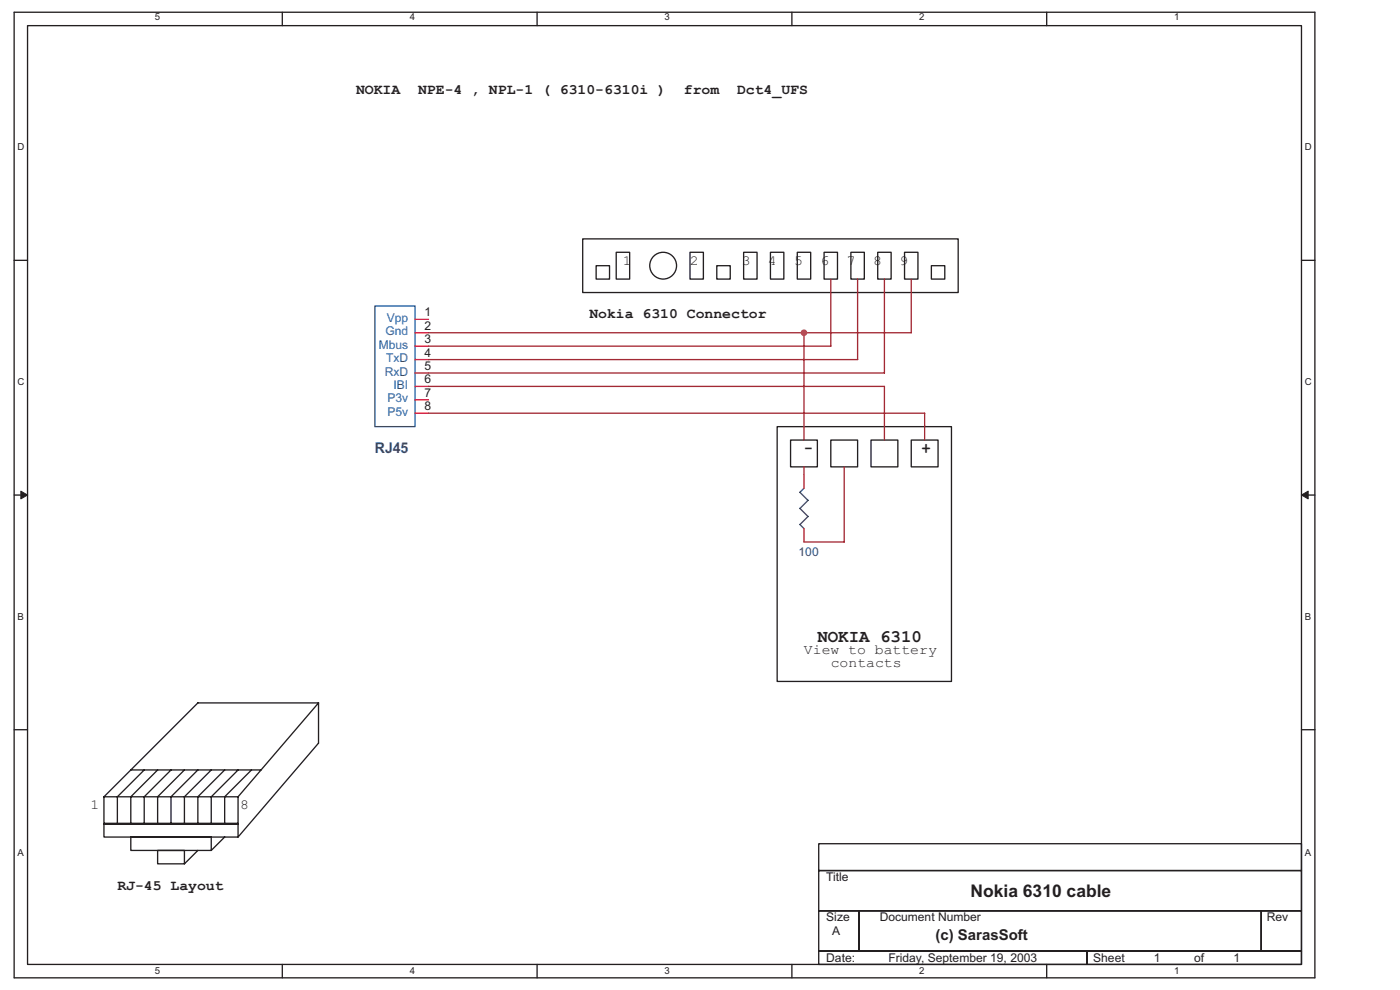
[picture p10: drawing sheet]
<svg xmlns="http://www.w3.org/2000/svg" width="297mm" height="210mm" viewBox="0 0 297 210" stroke-linecap="round" stroke-linejoin="round" font-family="sans-serif">
<path d="M3 2.6h275.9v204.8h-275.9zM5.8 5.4h270.3v199.2h-270.3z" fill="none" stroke="#231f20" stroke-width=".28"/>
<g fill="#fff">
<path d="M32.9 2.9h1.1v2.3h-1.1z"/>
<path d="M32.9 204.9h1.1v2.2h-1.1z"/>
</g>
<path d="M59.9 2.6v2.8M59.9 204.6v2.8" fill="none" stroke="#231f20" stroke-width=".28"/>
<g fill="#fff">
<path d="M86.9 2.9h1.1v2.3h-1.1z"/>
<path d="M86.9 204.9h1.1v2.2h-1.1z"/>
</g>
<path d="M113.9 2.6v2.8M113.9 204.6v2.8" fill="none" stroke="#231f20" stroke-width=".28"/>
<g fill="#fff">
<path d="M141 2.9h1.1v2.3h-1.1z"/>
<path d="M141 204.9h1.1v2.2h-1.1z"/>
</g>
<path d="M168 2.6v2.8M168 204.6v2.8" fill="none" stroke="#231f20" stroke-width=".28"/>
<g fill="#fff">
<path d="M195 2.9h1.2v2.3h-1.2z"/>
<path d="M195 204.9h1.2v2.2h-1.2z"/>
</g>
<path d="M222 2.6v2.8M222 204.6v2.8" fill="none" stroke="#231f20" stroke-width=".28"/>
<g fill="#fff">
<path d="M249.1 2.9h1.1v2.3h-1.1z"/>
<path d="M249.1 204.9h1.1v2.2h-1.1z"/>
<path d="M3.7 30.3h1.5v2.3h-1.5z"/>
<path d="M276.8 30.3h1.5v2.3h-1.5z"/>
<path d="M3.7 80.1h1.5v2.3h-1.5z"/>
<path d="M276.8 80.1h1.5v2.3h-1.5z"/>
</g>
<path d="M3 55.2h2.8M276.1 55.2h2.8" fill="none" stroke="#231f20" stroke-width=".28"/>
<g fill="#fff">
<path d="M3.7 129.9h1.4v2.3h-1.4z"/>
<path d="M276.8 129.9h1.4v2.3h-1.4z"/>
</g>
<path d="M3 105h2.8M276.1 105h2.8" fill="none" stroke="#231f20" stroke-width=".28"/>
<g fill="#231f20" stroke="#231f20" stroke-width=".21">
<path d="M4.4 104.2l1.4 .8-1.4 .8z" fill-rule="evenodd"/>
<path d="M276.1 105l1.4-.8v1.6z" fill-rule="evenodd"/>
</g>
<g fill="#fff">
<path d="M3.7 179.7h1.4v2.3h-1.4z"/>
<path d="M276.8 179.7h1.4v2.3h-1.4z"/>
</g>
<g fill="none" stroke="#231f20" stroke-width=".28">
<path d="M123.6 50.7h79.7v11.4h-79.7zM126.5 56.4h2.8v2.8h-2.8zM130.7 53.5h2.9v5.7h-2.9zM146.4 53.5h2.8v5.7h-2.8zM152.1 56.4h2.8v2.8h-2.8zM157.8 53.5h2.8v5.7h-2.8zM163.4 53.5h2.9v5.7h-2.9zM169.1 53.5h2.9v5.7h-2.9zM174.8 53.5h2.9v5.7h-2.9zM180.5 53.5h2.9v5.7h-2.9zM186.2 53.5h2.8v5.7h-2.8zM191.9 53.5h2.8v5.7h-2.8z"/>
<path d="M197.6 56.4h2.8v2.8h-2.8zM164.9 90.5h36.9v54h-36.9zM167.7 93.3h5.7v5.7h-5.7zM176.2 93.3h5.7v5.7h-5.7zM184.8 93.3h5.7v5.7h-5.7zM193.3 93.3h5.7v5.7h-5.7zM3 154.8h2.8M42 149.1h25.6M42 149.1l-19.9 19.9M67.6 149.1v8.5l-17.1 20M67.6 149.1l-17.1 19.9M276.1 154.8h2.8"/>
<path d="M22.1 174.7h28.4h-28.4h28.4v2.9h-28.4zM22.1 169v5.7h28.4v-5.7M22.1 169h28.4M27.8 177.6h17v2.8h-17zM27.8 163.3h27.6M30.6 163.3l-5.7 5.7v5.7M33.4 163.3l-5.6 5.7v5.7M36.3 163.3l-5.7 5.7v5.7M39.1 163.3l-5.7 5.7v5.7M42 163.3l-5.7 5.7v5.7M44.8 163.3l-5.7 5.7v5.7M47.7 163.3l-5.7 5.7v5.7"/>
<path d="M47.7 177.5l-2.9 2.9M50.5 163.3l-5.7 5.7v5.7M53.4 163.3l-5.7 5.7v5.7M173.7 179h102.4v5.7h-102.4zM33.4 180.4h5.7v2.8h-5.7zM42 180.4l-2.9 2.8M173.7 184.7h102.4v8.5h-102.4zM173.7 193.2h8.5v8.5h-8.5zM182.2 193.2h85.4v8.5h-85.4zM267.6 193.2h8.5v8.5h-8.5zM173.7 201.7h56.9v2.9h-56.9zM230.6 201.7h45.5v2.9h-45.5z"/>
<circle cx="140.7" cy="56.4" r="2.84"/>
</g>
<path d="M79.5 64.9h8.6v25.6h-8.6zM169.7 107.8l1.7 1.8-1.7 1.7 .9 .8M170.6 103.6l-.9 .8 1.7 1.7-1.7 1.8" fill="none" stroke="#2c3695" stroke-width=".28"/>
<path d="M88.1 67.7h2.8M88.1 70.6h2.8M88.1 73.4h2.8M88.1 76.3h2.8M88.1 79.1h2.8M88.1 82h2.8M88.1 84.8h2.8M88.1 87.7h2.8M170.6 100.7v2.9M170.6 112.1v2.9" fill="none" stroke="#ee2028" stroke-width=".28"/>
<path d="M176.2 59.2v14.2h-85.3M181.9 59.2v17.1M187.6 59.2v19.9h-96.7M193.3 59.2v11.4h-102.4M90.9 76.3h91M170.6 70.6v22.7M90.9 82h96.7v11.4M90.9 87.7h105.3v5.7M170.6 99v1.7M179.1 99v16h-8.5" fill="none" stroke="#a22934" stroke-width=".28"/>
<circle cx="170.6" cy="70.6" r=".57" fill="#b6218b" stroke="#b6218b" stroke-width=".28"/>
<text font-size="3.7" fill="#231f20" x="205.9" y="190.2">Nokia 6310 cable</text>
<text font-size="3.6" fill="#231f20" x="173.4" y="136.2">NOKIA 6310</text>
<g font-size="3.4" fill="#231f20">
<text x="170.6" y="96.2">-</text>
<text x="195.5" y="96.2">+</text>
</g>
<text font-size="3.2" fill="#231f20" x="198.5" y="199.3">(c) SarasSoft</text>
<text font-size="3.1" fill="#2e3090" x="79.5" y="96.2">RJ45</text>
<g font-size="3" fill="#231f20">
<text x="75.5" y="20">NOKIA</text>
<text x="88.7" y="20">NPE-4 , NPL-1 ( 6310-6310i )</text>
<text x="145.1" y="20">from</text>
<text x="156.4" y="20">Dct4_UFS</text>
<text x="132.2" y="56.1">1</text>
<text x="146.4" y="56.1">2</text>
<text x="157.3" y="56.1">3</text>
<text x="162.9" y="56.1">4</text>
<text x="168.5" y="56.1">5</text>
<text x="174.1" y="56.1">6</text>
<text x="179.7" y="56.1">7</text>
<text x="185.2" y="56.1">8</text>
<text x="190.8" y="56.1">9</text>
<text x="125" y="67.5">Nokia 6310 Connector</text>
<text x="170.6" y="138.6">View to battery</text>
<text x="176.2" y="141.5">contacts</text>
<text x="19.2" y="171.6">1</text>
<text x="51" y="171.6">8</text>
<text x="24.9" y="188.7">RJ-45 Layout</text>
</g>
<g font-size="2.6" fill="#14589f">
<text x="81.8" y="71.1">Gnd</text>
<text x="82.1" y="68.2">Vpp</text>
<text x="80.3" y="73.9">Mbus</text>
<text x="81.9" y="76.8">TxD</text>
<text x="81.6" y="79.7">RxD</text>
<text x="83.5" y="82.5">IBI</text>
<text x="82.2" y="85.4">P3v</text>
<text x="82.2" y="88.2">P5v</text>
</g>
<g font-size="2.6" fill="#231f20">
<text x="90" y="67.1">1</text>
<text x="90" y="69.9">2</text>
<text x="90" y="72.8">3</text>
<text x="90" y="75.6">4</text>
<text x="90" y="78.5">5</text>
<text x="90" y="81.3">6</text>
<text x="90" y="84.2">7</text>
<text x="90" y="87.1">8</text>
<text x="175.3" y="186.9">Title</text>
<text x="175.3" y="195.4">Size</text>
<text x="186.6" y="195.4">Document Number</text>
<text x="268.7" y="195.4">Rev</text>
<text x="176.5" y="198.3">A</text>
<text x="175.3" y="204">Date:</text>
<text x="188.5" y="204">Friday, September 19, 2003</text>
<text x="231.9" y="204">Sheet</text>
<text x="244.8" y="204">1</text>
<text x="253.3" y="204">of</text>
<text x="261.7" y="204">1</text>
</g>
<text font-size="2.6" fill="#2e3090" x="169.4" y="118">100</text>
<g font-size="2" fill="#231f20">
<text x="32.9" y="4.3">5</text>
<text x="86.9" y="4.3">4</text>
<text x="141" y="4.3">3</text>
<text x="195" y="4.3">2</text>
<text x="249.1" y="4.3">1</text>
<text x="3.7" y="31.8">D</text>
<text x="276.8" y="31.8">D</text>
<text x="3.7" y="81.7">C</text>
<text x="276.8" y="81.7">C</text>
<text x="3.7" y="131.6">B</text>
<text x="276.8" y="131.6">B</text>
<text x="3.7" y="181.5">A</text>
<text x="276.8" y="181.5">A</text>
<text x="32.9" y="206.7">5</text>
<text x="86.9" y="206.7">4</text>
<text x="141" y="206.7">3</text>
<text x="195" y="206.7">2</text>
<text x="249.1" y="206.7">1</text>
</g>
</svg>
